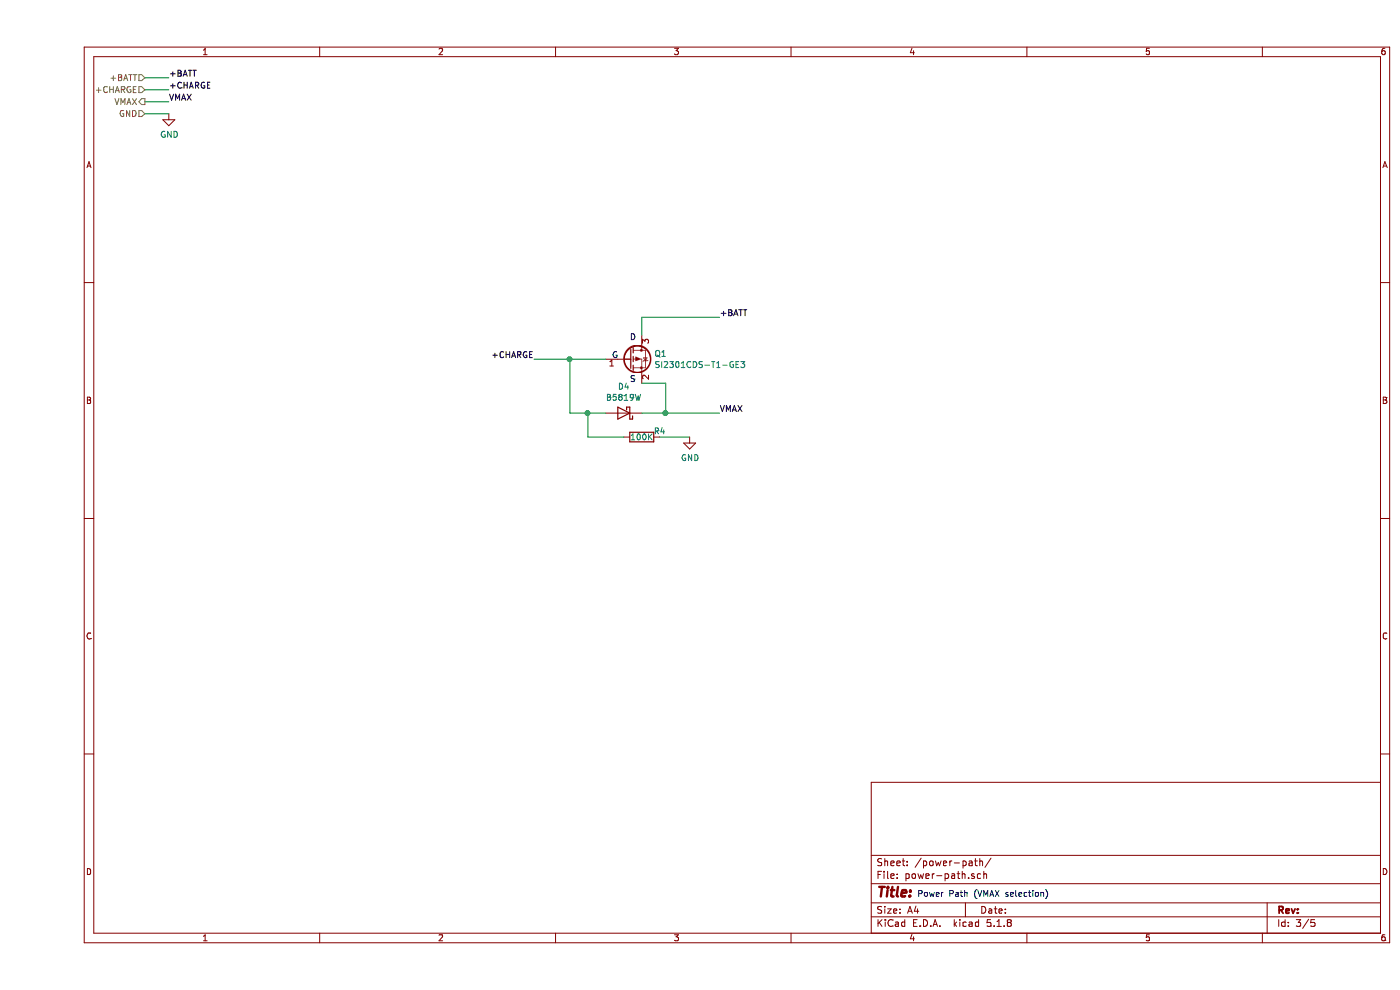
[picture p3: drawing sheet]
EESchema Schematic File Version 4
EELAYER 30 0
EELAYER END
$Descr A4 11693 8268
encoding utf-8
Sheet 3 5
Title ""
Date ""
Rev ""
Comp ""
Comment1 ""
Comment2 ""
Comment3 ""
Comment4 ""
$EndDescr
Text Notes 7350 7500 0    50   ~ 0
Power Path (VMAX selection)
$Comp
L power:GND #PWR0105
U 1 1
P 5450 3650
F 0 "#PWR0105" H 5450 3400 50  0001 C CNN
F 1 "GND" H 5455 3477 50  0000 C CNN
F 2 "" H 5450 3650 50  0001 C CNN
F 3 "" H 5450 3650 50  0001 C CNN
	1    5450 3650
	1    0    0    -1  
$EndComp
Text Label 4150 3000 2    50   ~ 0
+CHARGE
Text Label 5700 2650 0    50   ~ 0
+BATT
Text Label 5700 3450 0    50   ~ 0
VMAX
$Comp
L Device:D_Schottky D4
U 1 1
P 4900 3450
F 0 "D4" H 4900 3233 50  0000 C CNN
F 1 "B5819W" H 4900 3324 50  0000 C CNN
F 2 "Diode_SMD:D_SOD-123" H 4900 3450 50  0001 C CNN
F 3 "~" H 4900 3450 50  0001 C CNN
	1    4900 3450
	-1   0    0    1   
$EndComp
Wire Wire Line
	4600 3450 4750 3450
$Comp
L Device:R R4
U 1 1
P 5050 3650
F 0 "R4" V 5000 3800 50  0000 C CNN
F 1 "100K" V 5050 3650 50  0000 C CNN
F 2 "Resistor_SMD:R_0402_1005Metric" V 4980 3650 50  0001 C CNN
F 3 "~" H 5050 3650 50  0001 C CNN
	1    5050 3650
	0    1    1    0   
$EndComp
Wire Wire Line
	4600 3450 4600 3650
Wire Wire Line
	4600 3650 4900 3650
Wire Wire Line
	5200 3650 5450 3650
$Comp
L Device:Q_PMOS_GSD Q1
U 1 1
P 4950 3000
F 0 "Q1" H 5155 3046 50  0000 L CNN
F 1 "SI2301CDS-T1-GE3" H 5155 2955 50  0000 L CNN
F 2 "Package_TO_SOT_SMD:SOT-23" H 5150 3100 50  0001 C CNN
F 3 "~" H 4950 3000 50  0001 C CNN
	1    4950 3000
	1    0    0    -1  
$EndComp
Wire Wire Line
	5050 2650 5050 2800
Connection ~ 4600 3450
Wire Wire Line
	4600 3450 4450 3450
Wire Wire Line
	4450 3450 4450 3000
Connection ~ 4450 3000
Wire Wire Line
	5050 3200 5250 3200
Wire Wire Line
	5050 3450 5250 3450
Wire Wire Line
	5250 3200 5250 3450
Connection ~ 5250 3450
Wire Wire Line
	4450 3000 4750 3000
Wire Wire Line
	5250 3450 5700 3450
Wire Wire Line
	5050 2650 5700 2650
Wire Wire Line
	4150 3000 4450 3000
Text HLabel 900  650  0    50   Input ~ 0
+BATT
Text HLabel 900  750  0    50   Input ~ 0
+CHARGE
Text HLabel 900  850  0    50   Output ~ 0
VMAX
Text HLabel 900  950  0    50   Input ~ 0
GND
$Comp
L power:GND #PWR0106
U 1 1
P 1100 950
F 0 "#PWR0106" H 1100 700 50  0001 C CNN
F 1 "GND" H 1105 777 50  0000 C CNN
F 2 "" H 1100 950 50  0001 C CNN
F 3 "" H 1100 950 50  0001 C CNN
	1    1100 950 
	1    0    0    -1  
$EndComp
Text Label 1100 850  0    50   ~ 0
VMAX
Text Label 1100 750  0    50   ~ 0
+CHARGE
Text Label 1100 650  0    50   ~ 0
+BATT
Wire Wire Line
	900  650  1100 650 
Wire Wire Line
	900  750  1100 750 
Wire Wire Line
	900  850  1100 850 
Wire Wire Line
	900  950  1100 950 
Text Notes 4950 2850 0    50   ~ 0
D
Text Notes 4950 3200 0    50   ~ 0
S
Text Notes 4800 3000 0    50   ~ 0
G
$EndSCHEMATC
